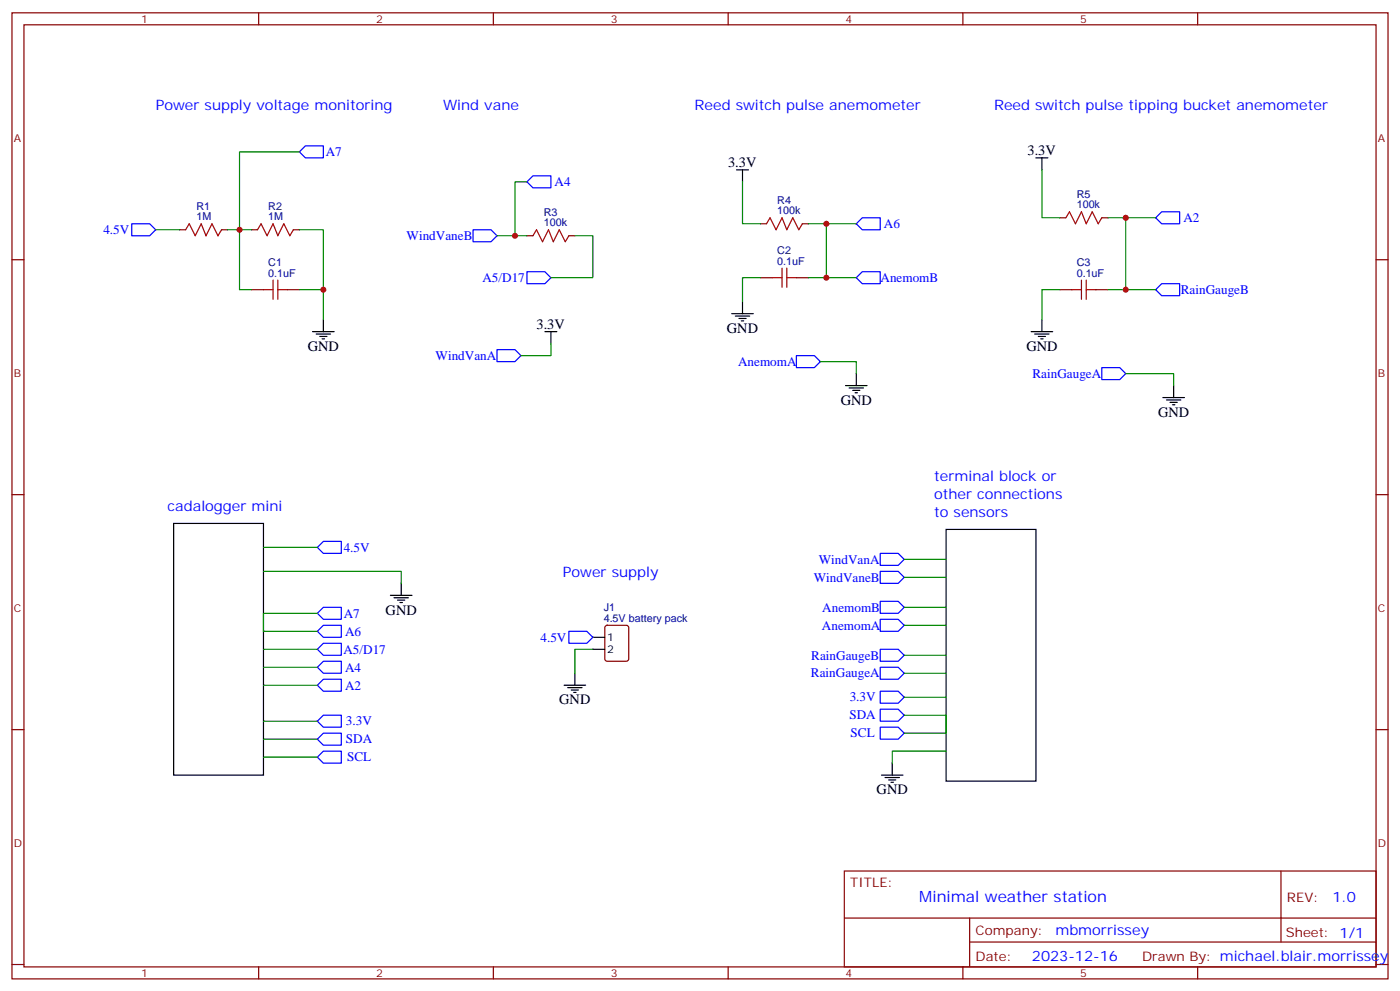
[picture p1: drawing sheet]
<svg xmlns="http://www.w3.org/2000/svg" width="412mm" height="292mm" viewBox="0 0 412 292" stroke-linecap="round" stroke-linejoin="round" font-family="sans-serif">
<g fill="none" stroke="#870000" stroke-width=".35">
<path d="M3.5 3.8h405.4v284.3h-405.4zM7.1 7.3h398.2v277.3h-398.2zM76.2 3.8v3.5M145.3 3.8v3.5M214.5 3.8v3.5M283.6 3.8v3.5M352.8 3.8v3.5M3.5 76.4h3.6M52.9 67.6h1.8M65.3 67.6h1.7M74.1 67.6h1.7M86.4 67.6h1.8"/>
<path d="M155.2 69.4h1.8M167.6 69.4h1.7M224 65.9h1.8M236.4 65.9h1.7M312.2 64.1h1.8M324.6 64.1h1.7M405.3 76.4h3.6M74.1 85.3h3.5M84.7 85.3h3.5M224 81.7h3.5M234.6 81.7h3.5M312.2 85.3h3.5"/>
<path d="M322.8 85.3h3.5M3.5 145.6h3.6M405.3 145.6h3.6M178.4 184.3l.5-.3h5.6l.7 .5v9.4l-.5 .7h-5.8l-.7-.4v-9.5zM3.5 214.7h3.6M405.3 214.7h3.6M248.7 256.4h156.6v28.2h-156.6zM377.3 256.4v20.9M248.7 270.2h156.5M285.6 277.3h119.6M285.6 270.2v14.1M3.5 283.9h3.6"/>
<path d="M76.2 284.6v3.5M145.3 284.6v3.5M214.5 284.6v3.5M283.6 284.6v3.5M352.8 284.6v3.5M405.3 283.9h3.6"/>
</g>
<g fill="none" stroke="#a10000" stroke-width=".35">
<path d="M54.7 67.6l1-1.7 1.8 3.5 1.8-3.5 1.4 3.5 1.7-3.5 1.8 3.5 1.1-1.8M75.8 67.6l1.1-1.7 1.8 3.5 1.7-3.5 1.4 3.5 1.8-3.5 1.8 3.5 1-1.8M157 69.4l1-1.8 1.8 3.6 1.8-3.6 1.4 3.6 1.7-3.6 1.8 3.6 1.1-1.8M225.8 65.9l1-1.8 1.8 3.5 1.8-3.5 1.4 3.5 1.7-3.5 1.8 3.5 1.1-1.7M230.4 78.9v5.7M231.8 78.9v5.7M314 64.1l1-1.8 1.8 3.6 1.8-3.6 1.4 3.6 1.7-3.6 1.8 3.6 1.1-1.8M77.6 85.3h2.8M80.4 82.4v5.7M81.8 85.3h2.9M81.8 82.4v5.7M227.5 81.7h2.9"/>
<path d="M231.8 81.7h2.8M315.7 85.3h2.9M318.6 82.4v5.7M320 85.3h2.8M320 82.4v5.7"/>
</g>
<g fill="none" stroke="#008700" stroke-width=".35">
<path d="M88.2 44.7h-17.6v40.6h3.5M155.2 53.5h-3.5v15.9M218.7 53.5v12.4h5.3M306.9 50v14.1h5.3M45.9 67.6h7M67 67.6h7.1M88.2 67.6h7v26.5M146.4 69.4h8.8M169.3 69.4h5.3v12.3h-12.3M238.1 65.9h5.3v15.8h-5.3M243.4 65.9h8.8M326.3 64.1h14.1"/>
<path d="M331.6 64.1v21.2M88.2 85.3h7M224 81.7h-5.3v7.1M243.4 81.7h8.8M312.2 85.3h-5.3v8.8M326.3 85.3h14.1M162.3 101.1v3.6h-8.8M241.7 106.4h10.5v3.6M331.6 110h14.1v3.5M77.6 168.2h40.6v3.5M77.6 161.1h15.9M266.3 178.8h12.4"/>
<path d="M266.3 169.9h12.4M266.3 164.6h12.4M77.6 191.1h15.9M77.6 196.4h15.9M93.5 180.5h-15.9v5.3h15.9M174.6 191.1h-5.3v7.1M266.3 198.2h12.4M266.3 192.9h12.4M266.3 184h12.4M77.6 201.7h15.9M77.6 212.3h15.9M77.6 217.6h15.9"/>
<path d="M266.3 210.5h12.4v5.3h-12.4M266.3 205.2h12.4M77.6 222.8h15.9M278.7 221.1h-15.9v3.5"/>
</g>
<g fill="none" stroke="#000" stroke-width=".35">
<path d="M217 50h3.5M218.7 50v3.5M305.2 46.5h3.5M306.9 46.5v3.5M92.1 97.6h6.3M93.1 98.3h4.3M94.2 99h2.1M94.9 99.7h.7M95.2 94.1v3.5M160.5 97.6h3.5M162.3 97.6v3.5M215.5 92.3h6.4"/>
<path d="M216.6 93h4.2M217.7 93.7h2.1M218.4 94.4h.7M218.7 88.8v3.5M303.7 97.6h6.4M304.8 98.3h4.2M305.9 99h2.1M306.6 99.7h.7M306.9 94.1v3.5M249.1 113.5h6.3M250.1 114.2h4.3M251.2 114.9h2.1"/>
<path d="M251.9 115.6h.7M252.2 110v3.5M342.5 117h6.4M343.6 117.7h4.2M344.7 118.4h2.1M345.4 119.1h.7M345.7 113.5v3.5M51.2 154.1h26.4v74h-26.4zM278.7 155.8h26.5v74.1h-26.5zM115 175.2h6.4M116.1 175.9h4.2M117.1 176.6h2.1"/>
<path d="M117.8 177.3h.7M118.2 171.7v3.5M169.3 198.2v3.5M174.6 187.6h3.6M174.6 191.1h3.6M166.2 201.7h6.3M167.2 202.4h4.2M168.3 203.1h2.1M169 203.8h.7M259.6 228.1h6.4M260.7 228.8h4.2M261.8 229.6h2.1"/>
<path d="M262.5 230.3h.7M262.8 224.6v3.5"/>
</g>
<g fill="none" stroke="#00f" stroke-width=".35">
<path d="M90 42.9h5.2v3.6h-5.2l-1.8-1.8zM157 51.8h5.3v3.5h-5.3l-1.8-1.8zM38.8 65.9h5.3l1.8 1.7-1.8 1.8h-5.3zM139.3 67.6h5.3l1.8 1.8-1.8 1.8h-5.3zM155.2 80h5.3l1.8 1.7-1.8 1.8h-5.3zM254 64.1h5.3v3.5h-5.3l-1.8-1.7zM254 80h5.3v3.5h-5.3l-1.8-1.8zM342.2 62.3h5.3v3.6h-5.3l-1.8-1.8zM342.2 83.5h5.3v3.5h-5.3l-1.8-1.7zM146.4 102.9h5.3l1.8 1.8-1.8 1.7h-5.3zM234.6 104.7h5.3l1.8 1.7-1.8 1.8h-5.3zM324.6 108.2h5.2l1.8 1.8-1.8 1.7h-5.2z"/>
<path d="M95.2 159.3h5.3v3.6h-5.3l-1.7-1.8zM95.2 178.8h5.3v3.5h-5.3l-1.7-1.8zM259.3 168.2h5.3l1.7 1.7-1.7 1.8h-5.3zM259.3 162.9h5.3l1.7 1.7-1.7 1.8h-5.3zM259.3 177h5.3l1.7 1.8-1.7 1.7h-5.3zM95.2 194.6h5.3v3.6h-5.3l-1.7-1.8zM95.2 189.3h5.3v3.6h-5.3l-1.7-1.8zM95.2 184h5.3v3.6h-5.3l-1.7-1.8zM95.2 199.9h5.3v3.5h-5.3l-1.7-1.7zM167.6 185.8h5.3l1.7 1.8-1.7 1.7h-5.3zM259.3 182.3h5.3l1.7 1.7-1.7 1.8h-5.3zM259.3 191.1h5.3l1.7 1.8-1.7 1.7h-5.3z"/>
<path d="M259.3 196.4h5.3l1.7 1.8-1.7 1.7h-5.3zM95.2 210.5h5.3v3.5h-5.3l-1.7-1.7zM95.2 215.8h5.3v3.5h-5.3l-1.7-1.7zM259.3 214h5.3l1.7 1.8-1.7 1.8h-5.3zM259.3 208.7h5.3l1.7 1.8-1.7 1.8h-5.3zM259.3 203.4h5.3l1.7 1.8-1.7 1.8h-5.3zM95.2 221.1h5.3v3.5h-5.3l-1.7-1.8z"/>
</g>
<g fill="#c00">
<circle cx="70.6" cy="67.6" r=".88"/>
<circle cx="95.3" cy="85.3" r=".88"/>
<circle cx="151.7" cy="69.4" r=".88"/>
<circle cx="243.4" cy="65.9" r=".88"/>
<circle cx="243.4" cy="81.7" r=".88"/>
<circle cx="331.6" cy="64.1" r=".88"/>
<circle cx="331.6" cy="85.3" r=".88"/>
</g>
<text font-size="4.6" fill="#00f" x="270.8" y="265.4">Minimal weather station</text>
<g font-size="4.2" fill="#00f">
<text x="45.9" y="32.3">Power supply voltage monitoring</text>
<text x="130.5" y="32.3">Wind vane</text>
<text x="204.6" y="32.3">Reed switch pulse anemometer</text>
<text x="292.8" y="32.3">Reed switch pulse tipping bucket anemometer</text>
<text x="275.2" y="141.7">terminal block or</text>
<text x="275.2" y="147">other connections</text>
<text x="49.4" y="150.5">cadalogger mini</text>
<text x="275.2" y="152.3">to sensors</text>
<text x="165.8" y="169.9">Power supply</text>
<text x="392.5" y="265.6">1.0</text>
<text x="310.9" y="275.2">mbmorrissey</text>
<text x="304" y="283">2023-12-16</text>
</g>
<g font-size="4.2">
<text x="302.7" y="45.8">3.3V</text>
<text x="214.5" y="49.3">3.3V</text>
<text x="158" y="96.9">3.3V</text>
<text x="214.1" y="98">GND</text>
<text x="90.7" y="103.3">GND</text>
<text x="302.3" y="103.3">GND</text>
<text x="247.6" y="119.1">GND</text>
<text x="341.1" y="122.7">GND</text>
<text x="113.6" y="180.9">GND</text>
<text x="164.7" y="207.3">GND</text>
<text x="258.2" y="233.8">GND</text>
</g>
<g font-size="3.9" fill="#00f">
<text x="96" y="46">A7</text>
<text x="163.4" y="54.8">A4</text>
<text x="348.6" y="65.4">A2</text>
<text x="30.5" y="68.9">4.5V</text>
<text x="119.8" y="70.7">WindVaneB</text>
<text x="260.4" y="67.2">A6</text>
<text x="142.1" y="83">A5/D17</text>
<text x="259.4" y="83">AnemomB</text>
<text x="347.8" y="86.6">RainGaugeB</text>
<text x="128.3" y="105.9">WindVanA</text>
<text x="217.4" y="107.7">AnemomA</text>
<text x="304.2" y="111.2">RainGaugeA</text>
<text x="101.2" y="162.4">4.5V</text>
<text x="241.2" y="165.9">WindVanA</text>
<text x="239.7" y="171.2">WindVaneB</text>
<text x="101.2" y="181.8">A7</text>
<text x="242.1" y="185.3">AnemomA</text>
<text x="242.2" y="180">AnemomB</text>
<text x="101.6" y="187.1">A6</text>
<text x="159.2" y="188.8">4.5V</text>
<text x="101.2" y="192.4">A5/D17</text>
<text x="101.6" y="197.7">A4</text>
<text x="239" y="194.2">RainGaugeB</text>
<text x="101.6" y="203">A2</text>
<text x="238.9" y="199.4">RainGaugeA</text>
<text x="250.3" y="206.4">3.3V</text>
<text x="101.9" y="213.5">3.3V</text>
<text x="250.2" y="211.7">SDA</text>
<text x="101.9" y="218.8">SDA</text>
<text x="250.5" y="217">SCL</text>
<text x="102.2" y="224.1">SCL</text>
</g>
<g font-size="3.9" fill="#800">
<text x="250.5" y="260.9">TITLE:</text>
<text x="379.1" y="265.6">REV:</text>
<text x="287.4" y="275.1">Company:</text>
<text x="378.7" y="275.8">Sheet: 1/1</text>
<text x="287.4" y="282.8">Date:</text>
<text x="336.4" y="282.9">Drawn By: michael.blair.morrissey</text>
</g>
<g font-size="3.2" fill="#800">
<text x="41.6" y="6.8">1</text>
<text x="110.8" y="6.8">2</text>
<text x="179.9" y="6.8">3</text>
<text x="249.1" y="6.8">4</text>
<text x="318.2" y="6.8">5</text>
<text x="4.1" y="41.9">A</text>
<text x="405.9" y="41.9">A</text>
<text x="4.1" y="111">B</text>
<text x="405.9" y="111">B</text>
<text x="4.1" y="180.2">C</text>
<text x="405.9" y="180.2">C</text>
<text x="4.1" y="249.3">D</text>
<text x="405.9" y="249.3">D</text>
<text x="41.6" y="287.6">1</text>
<text x="110.8" y="287.6">2</text>
<text x="179.9" y="287.6">3</text>
<text x="249.1" y="287.6">4</text>
<text x="318.2" y="287.6">5</text>
</g>
<g font-size="3.2" fill="#000080">
<text x="229" y="59.9">R4</text>
<text x="317.2" y="58.2">R5</text>
<text x="57.9" y="64.8">1M</text>
<text x="57.9" y="61.7">R1</text>
<text x="79" y="64.8">1M</text>
<text x="79" y="61.7">R2</text>
<text x="160.2" y="63.4">R3</text>
<text x="229" y="63">100k</text>
<text x="317.2" y="61.3">100k</text>
<text x="160.2" y="66.6">100k</text>
<text x="229" y="77.9">0.1uF</text>
<text x="229" y="74.7">C2</text>
<text x="79" y="81.4">0.1uF</text>
<text x="79" y="78.3">C1</text>
<text x="317.2" y="81.4">0.1uF</text>
<text x="317.2" y="78.3">C3</text>
<text x="177.8" y="179.8">J1</text>
<text x="177.8" y="183">4.5V battery pack</text>
</g>
<g font-size="3.2">
<text x="178.9" y="188.6">1</text>
<text x="178.9" y="192.2">2</text>
</g>
</svg>
